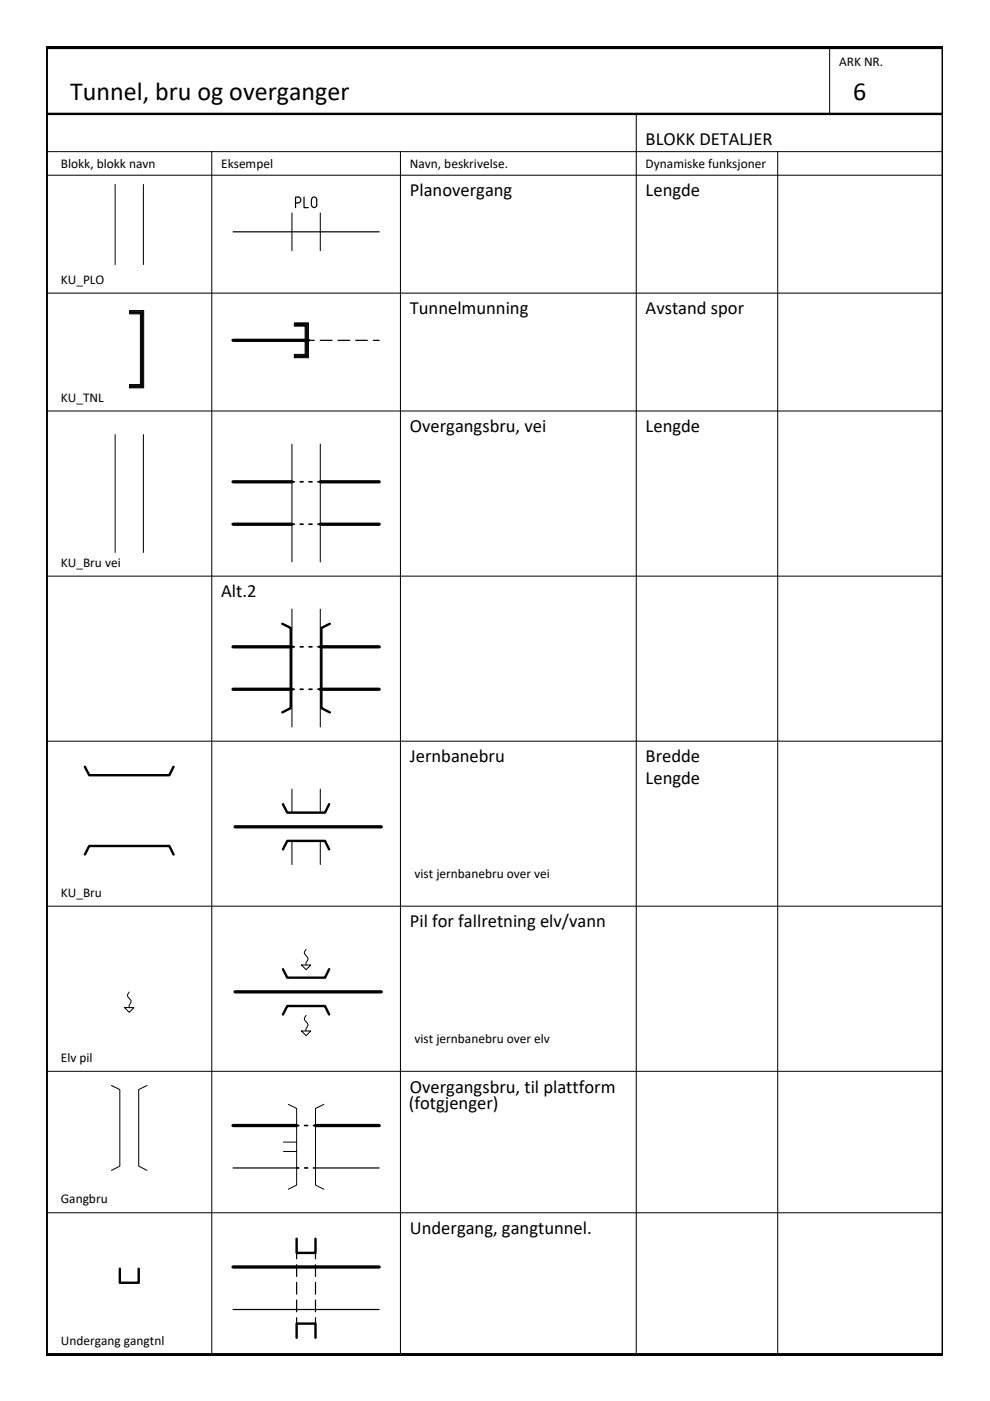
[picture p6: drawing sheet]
<svg xmlns="http://www.w3.org/2000/svg" width="210mm" height="297mm" viewBox="0 0 210 297" stroke-linecap="round" stroke-linejoin="round" font-family="sans-serif">
<!-- layer: JBT_Objekter_0.18mm -->
<g fill="none" stroke="#000" stroke-width=".21">
<path d="M24.4 39.1v17M30.4 39.1v17M61.9 45.1v8M67.9 45.1v8M27.5 65.8h3v16.4h-3v-.7h2.3v-15h-2.3zM27.6 66h2.7v16.1h-2.7v-.4h2.3v-15.3h-2.3zM27.7 66.1h2.5v15.9h-2.5v-.2h2.3v-15.5h-2.3zM62.4 68.5h3v7.3h-3v-.7h2.3v-5.9h-2.3zM62.5 68.6h2.8v7.1h-2.8v-.4h2.3v-6.3h-2.3zM62.7 68.7h2.4v6.9h-2.4v-.2h2.3v-6.5h-2.3zM24.4 92.1v25M30.4 92.1v25"/>
<path d="M61.9 94.1v25M67.9 94.1v25M61.9 129.1v25M67.9 129.1v25M61.9 167.3v5M61.9 178.3v5M67.9 167.3v5M67.9 178.3v5M26.4 213.6h2l-1 1zM27.4 210.3l-.4 .8 .7 .9a1.08 1.08 0 0 1-.3 1.3v.3M63.9 204.6h2l-1 1zM63.9 218.6h2l-1 1z"/>
<path d="M64.9 201.3l-.4 .7 .7 .9a1.17 1.17 0 0 1-.3 1.3v.4M64.9 215.3l-.4 .7 .7 .9a1.17 1.17 0 0 1-.3 1.3v.4M23.6 230.1l1.8 .9v16.2l-1.8 .9M31.2 230.1l-1.8 .9v16.2l1.8 .9M61.1 234.1l1.8 .9v16.2l-1.8 .9M68.7 234.1l-1.8 .9v16.2l1.8 .9M60.1 242.1h2.8M60.1 244.1h2.8"/>
</g>
<!-- layer: RAMME SYMBOLER -->
<g fill="none" stroke="#000" stroke-width=".21">
<path d="M175.9 10.2v14M9.9 32.2h190M9.9 37.1h190M44.9 32.2v254.9M84.9 32.2v254.9M134.9 24.2v262.9M164.9 32.2v254.9M9.9 62.1h190M9.9 87.1h190M9.9 122.2h190M9.9 157.1h190M9.9 192.1h190"/>
<path d="M9.9 227.1h190M9.9 257.1h190"/>
</g>
<!-- layer: RAMME -->
<path d="M9.9 9.9h190v277.4h-190zM9.9 10.2h190M9.9 24.2h190M9.9 287.1h190" fill="none" stroke="#000" stroke-width=".51"/>
<!-- layer: JBTKO_SPOR_Hovedpor -->
<g fill="none" stroke="#000" stroke-width=".7">
<path d="M49.4 72.2h16M49.4 102.2h12.5M49.4 111.1h12.5M67.9 102.2h12.5M67.9 111.1h12.5M49.4 137.1h12.5M67.9 137.1h12.5M49.4 146.1h12.5M67.9 146.1h12.5M49.8 175.3h31M49.8 210.3h31M49.4 238.6h13.5"/>
<path d="M66.9 238.6h13.5M49.4 268.6h31"/>
</g>
<!-- layer: JBT_Stipplet -->
<g fill="none" stroke="#000" stroke-width=".25">
<path d="M65.4 72.2h1.2M67.9 72.2h2.5M71.7 72.2h2.5M75.4 72.2h2.5M79.1 72.2h1.3M62.9 265.6v1.3M62.9 268.1v2.5M62.9 271.9v2.5M62.9 275.6v2.5M62.9 279.4v1.2M66.9 265.6v1.3M66.9 268.1v2.5"/>
<path d="M66.9 271.9v2.5M66.9 275.6v2.5M66.9 279.4v1.2"/>
</g>
<!-- layer: JBTKO_SPOR -->
<path d="M49.4 49.1h31M49.4 247.6h13.5M66.9 247.6h13.5M49.4 277.6h31" fill="none" stroke="#000" stroke-width=".25"/>
<!-- layer: JBT_Objekter_0.50mm -->
<path d="M59.8 132.2l1.8 .9v17l-1.8 .9M69.9 132.2l-1.8 .9v17l1.8 .9M18 162.6l.9 1.8h17l.9-1.8M60 170.5l.9 1.8h8l.9-1.8M18 181.2l.9-1.8h17l.9 1.8M60 180.1l.9-1.8h8l.9 1.8M60 205.5l.9 1.8h8l.9-1.8M60 215.1l.9-1.8h8l.9 1.8M25.4 269v3h4v-3M62.9 262.6v3h4v-3M62.9 283.6v-3h4v3" fill="none" stroke="#000" stroke-width=".51"/>
<!-- layer: JBT_Stipplet2 -->
<g fill="none" stroke="#000" stroke-width=".36">
<path d="M61.9 102.2h.5M61.9 111.1h.5M63.7 102.2h.6M63.7 111.1h.6M65.5 102.2h.7M65.5 111.1h.7M67.4 102.2h.5M67.4 111.1h.5M61.9 137.1h.5M63.7 137.1h.6M65.5 137.1h.7M67.4 137.1h.5"/>
<path d="M61.9 146.1h.5M63.7 146.1h.6M65.5 146.1h.7M67.4 146.1h.5M62.9 238.6h.4M64.6 238.6h.6M66.5 238.6h.4M62.9 247.6h.4M64.6 247.6h.6M66.5 247.6h.4"/>
</g>
<g font-size="5.5">
<text x="14.9" y="21.1">Tunnel, bru og overganger</text>
<text x="180.9" y="21.1">6</text>
</g>
<text font-size="5.3" x="61.4" y="45.2">PLO</text>
<g font-size="3.9">
<text x="136.9" y="30.6">BLOKK DETALJER</text>
<text x="86.9" y="41.7">Planovergang</text>
<text x="136.9" y="41.7">Lengde</text>
<text x="86.9" y="66.7">Tunnelmunning</text>
<text x="136.9" y="66.7">Avstand spor</text>
<text x="86.9" y="91.7">Overgangsbru, vei</text>
<text x="136.9" y="91.7">Lengde</text>
<text x="46.9" y="126.6">Alt.2</text>
<text x="86.9" y="161.6">Jernbanebru</text>
<text x="136.9" y="161.6">Bredde</text>
<text x="136.9" y="166.1">Lengde</text>
<text x="86.9" y="196.6">Pil for fallretning elv/vann</text>
<text x="86.9" y="231.6">Overgangsbru, til plattform</text>
<text x="86.7" y="235.1">(fotgjenger)</text>
<text x="86.9" y="261.6">Undergang, gangtunnel.</text>
</g>
<g font-size="2.8">
<text x="177.9" y="13.9">ARK NR.</text>
<text x="12.9" y="35.6">Blokk, blokk navn</text>
<text x="46.9" y="35.6">Eksempel</text>
<text x="86.9" y="35.6">Navn, beskrivelse.</text>
<text x="136.9" y="35.6">Dynamiske funksjoner</text>
<text x="12.9" y="60.2">KU_PLO</text>
<text x="12.9" y="85.2">KU_TNL</text>
<text x="12.9" y="120.1">KU_Bru vei</text>
<text x="12.9" y="190.1">KU_Bru</text>
<text x="87.9" y="186.1">vist jernbanebru over vei</text>
<text x="87.9" y="221.1">vist jernbanebru over elv</text>
<text x="12.9" y="225.1">Elv pil</text>
<text x="12.9" y="255.1">Gangbru</text>
<text x="12.9" y="285.1">Undergang gangtnl</text>
</g>
</svg>
